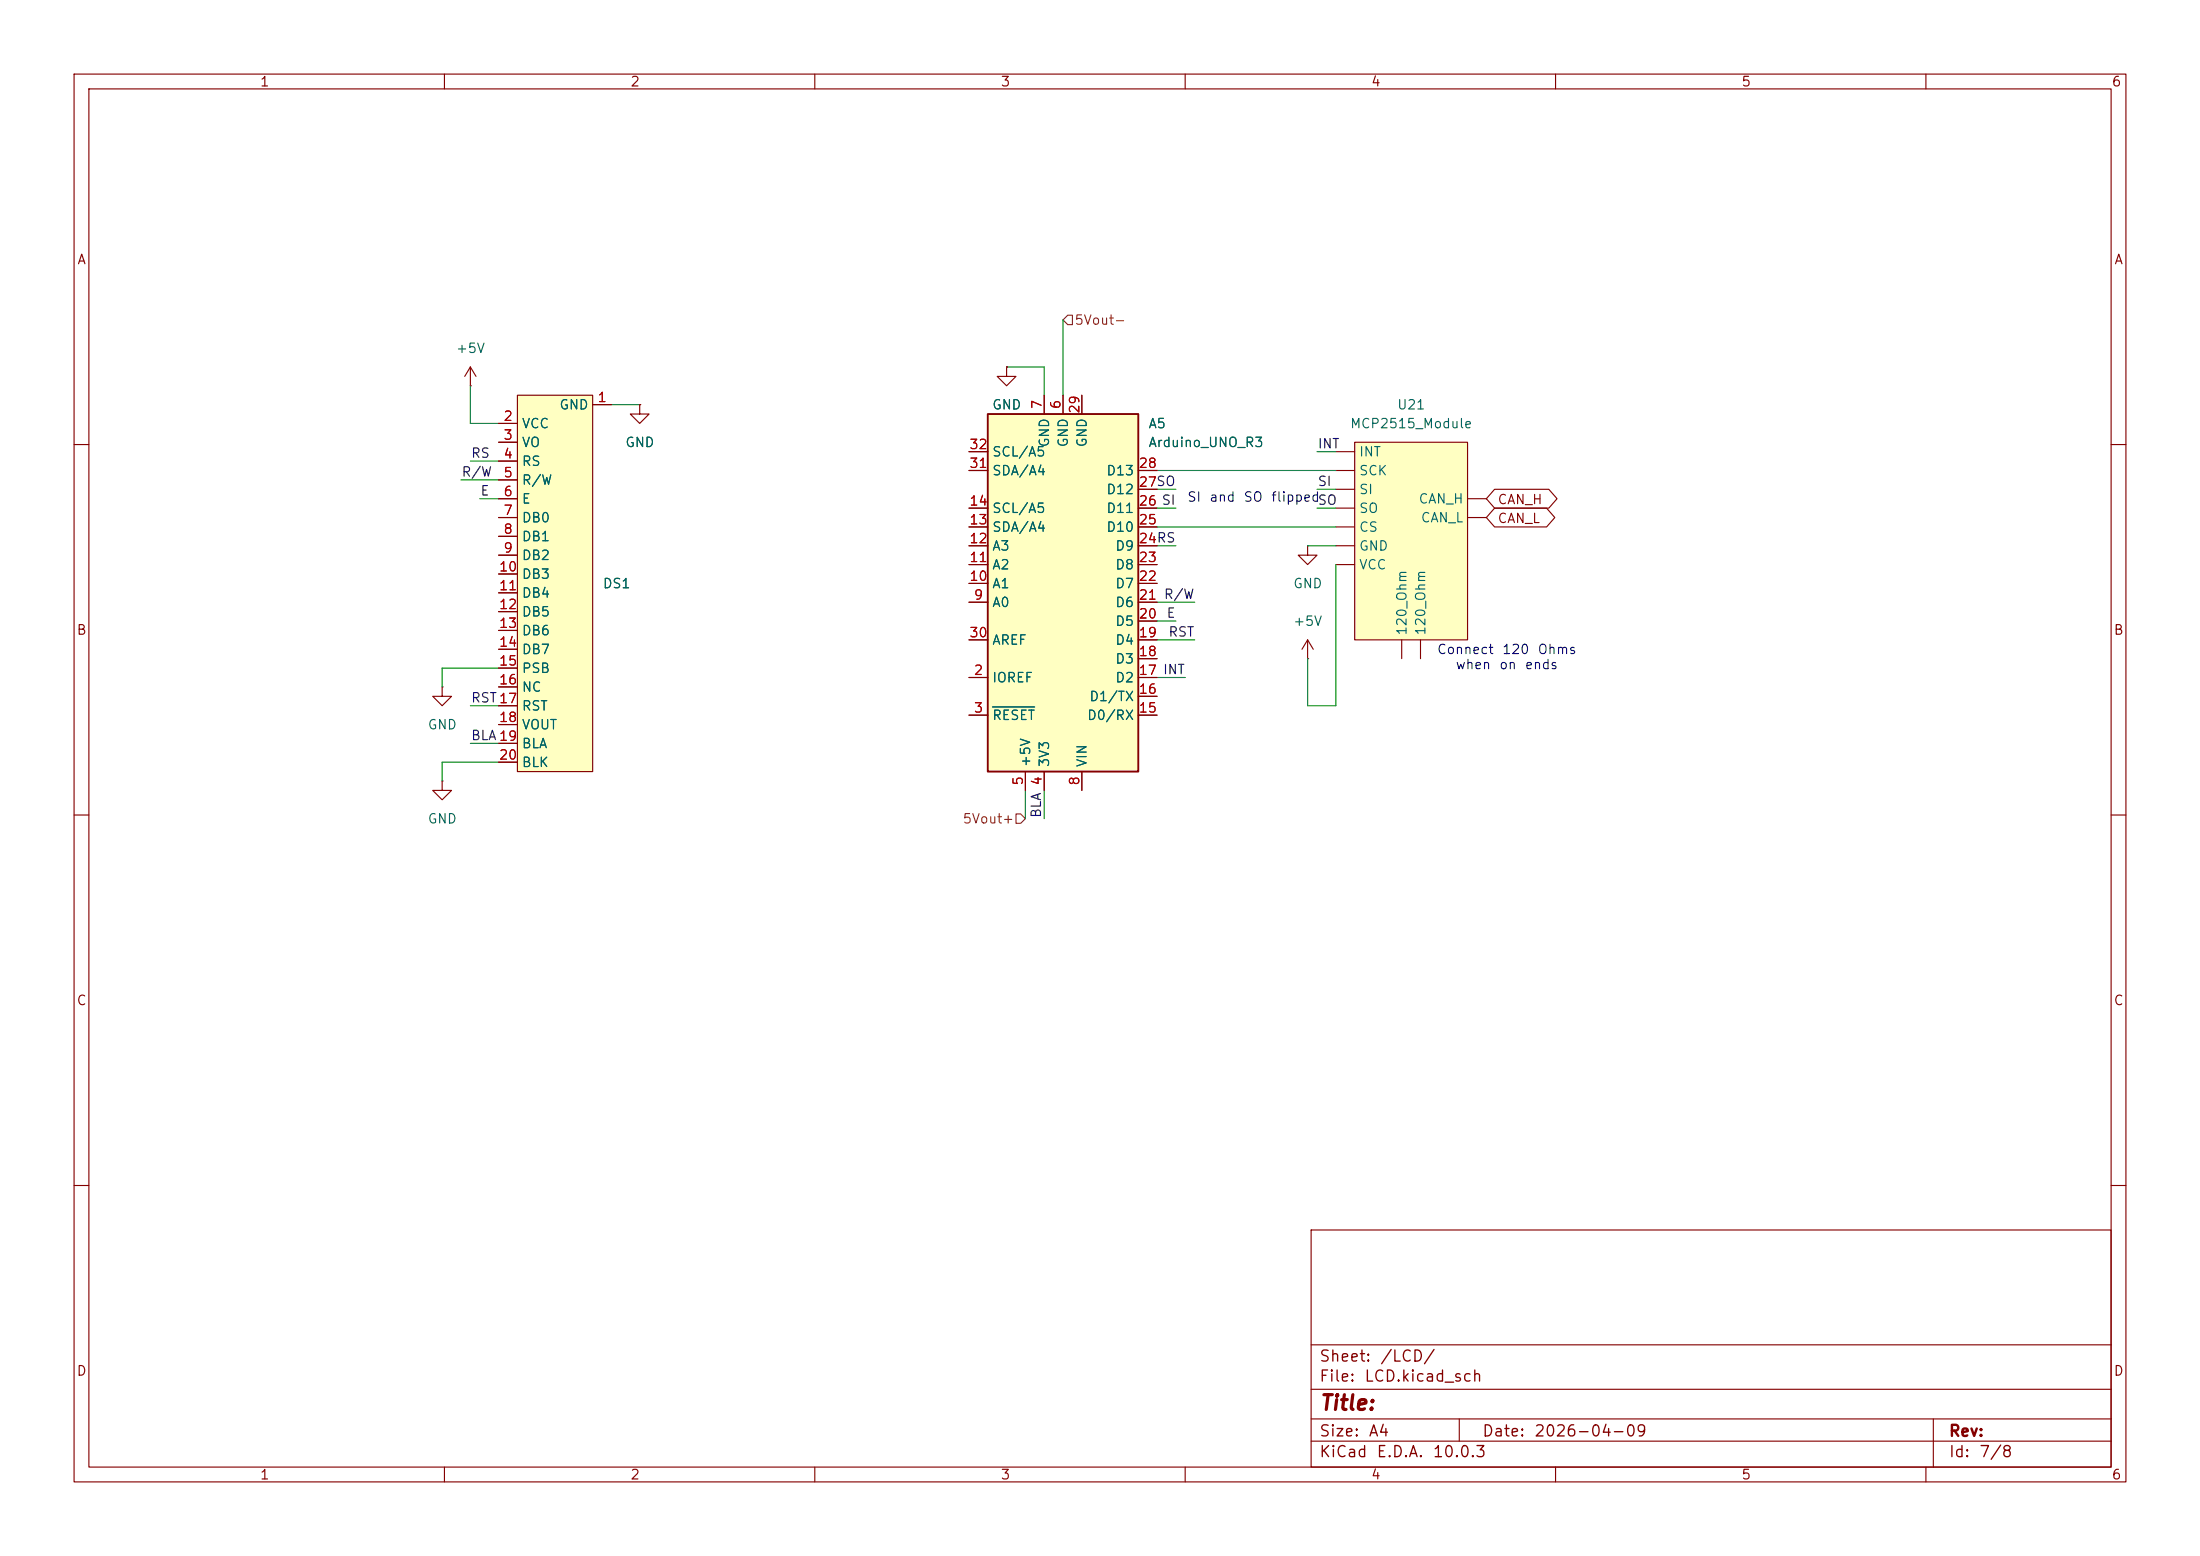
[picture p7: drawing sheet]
(kicad_sch
 (version 20260306)
 (generator "eeschema")
 (generator_version "10.0")
 (paper "A4")
 (title_block
  (date "2026-04-09"))
 (lib_symbols
  (symbol "MCU_Module:Arduino_UNO_R3" (exclude_from_sim no) (in_bom yes) (on_board yes)
   (in_pos_files yes)
   (duplicate_pin_numbers_are_jumpers no)
   (property "Reference" "A" (at -10.16 23.495 0) (show_name no) (do_not_autoplace no) (effects (font (size 1.27 1.27)) (justify left bottom)))
   (property "Value" "Arduino_UNO_R3" (at 5.08 -26.67 0) (show_name no) (do_not_autoplace no) (effects (font (size 1.27 1.27)) (justify left top)))
   (property "Footprint" "Module:Arduino_UNO_R3" (at 0 0 0) (show_name no) (do_not_autoplace no) (hide yes) (effects (font (size 1.27 1.27)
    (italic yes))))
   (property "Datasheet" "https://www.arduino.cc/en/Main/arduinoBoardUno" (at 0 0 0) (show_name no) (do_not_autoplace no) (hide yes) (effects (font (size 1.27 1.27))))
   (property "Description" "Arduino UNO Microcontroller Module, release 3" (at 0 0 0) (show_name no) (do_not_autoplace no) (hide yes) (effects (font (size 1.27 1.27))))
   (symbol "Arduino_UNO_R3_0_1"
    (rectangle (start -10.16 22.86) (end 10.16 -25.4) (stroke (width 0.254) (type default)) (fill (type background))))
   (symbol "Arduino_UNO_R3_1_1"
    (pin no_connect line (at -10.16 -20.32 0) (length 2.54) (hide yes) (name "NC" (effects (font (size 1.27 1.27)))) (number "1" (effects (font (size 1.27 1.27)))))
    (pin output line (at 12.7 10.16 180) (length 2.54) (name "IOREF" (effects (font (size 1.27 1.27)))) (number "2" (effects (font (size 1.27 1.27)))))
    (pin input line (at 12.7 15.24 180) (length 2.54) (name "~{RESET}" (effects (font (size 1.27 1.27)))) (number "3" (effects (font (size 1.27 1.27)))))
    (pin power_out line (at 2.54 25.4 270) (length 2.54) (name "3V3" (effects (font (size 1.27 1.27)))) (number "4" (effects (font (size 1.27 1.27)))))
    (pin power_out line (at 5.08 25.4 270) (length 2.54) (name "+5V" (effects (font (size 1.27 1.27)))) (number "5" (effects (font (size 1.27 1.27)))))
    (pin power_in line (at 0 -27.94 90) (length 2.54) (name "GND" (effects (font (size 1.27 1.27)))) (number "6" (effects (font (size 1.27 1.27)))))
    (pin power_in line (at 2.54 -27.94 90) (length 2.54) (name "GND" (effects (font (size 1.27 1.27)))) (number "7" (effects (font (size 1.27 1.27)))))
    (pin power_in line (at -2.54 25.4 270) (length 2.54) (name "VIN" (effects (font (size 1.27 1.27)))) (number "8" (effects (font (size 1.27 1.27)))))
    (pin bidirectional line (at 12.7 0 180) (length 2.54) (name "A0" (effects (font (size 1.27 1.27)))) (number "9" (effects (font (size 1.27 1.27)))))
    (pin bidirectional line (at 12.7 -2.54 180) (length 2.54) (name "A1" (effects (font (size 1.27 1.27)))) (number "10" (effects (font (size 1.27 1.27)))))
    (pin bidirectional line (at 12.7 -5.08 180) (length 2.54) (name "A2" (effects (font (size 1.27 1.27)))) (number "11" (effects (font (size 1.27 1.27)))))
    (pin bidirectional line (at 12.7 -7.62 180) (length 2.54) (name "A3" (effects (font (size 1.27 1.27)))) (number "12" (effects (font (size 1.27 1.27)))))
    (pin bidirectional line (at 12.7 -10.16 180) (length 2.54) (name "SDA/A4" (effects (font (size 1.27 1.27)))) (number "13" (effects (font (size 1.27 1.27)))))
    (pin bidirectional line (at 12.7 -12.7 180) (length 2.54) (name "SCL/A5" (effects (font (size 1.27 1.27)))) (number "14" (effects (font (size 1.27 1.27)))))
    (pin bidirectional line (at -12.7 15.24 0) (length 2.54) (name "D0/RX" (effects (font (size 1.27 1.27)))) (number "15" (effects (font (size 1.27 1.27)))))
    (pin bidirectional line (at -12.7 12.7 0) (length 2.54) (name "D1/TX" (effects (font (size 1.27 1.27)))) (number "16" (effects (font (size 1.27 1.27)))))
    (pin bidirectional line (at -12.7 10.16 0) (length 2.54) (name "D2" (effects (font (size 1.27 1.27)))) (number "17" (effects (font (size 1.27 1.27)))))
    (pin bidirectional line (at -12.7 7.62 0) (length 2.54) (name "D3" (effects (font (size 1.27 1.27)))) (number "18" (effects (font (size 1.27 1.27)))))
    (pin bidirectional line (at -12.7 5.08 0) (length 2.54) (name "D4" (effects (font (size 1.27 1.27)))) (number "19" (effects (font (size 1.27 1.27)))))
    (pin bidirectional line (at -12.7 2.54 0) (length 2.54) (name "D5" (effects (font (size 1.27 1.27)))) (number "20" (effects (font (size 1.27 1.27)))))
    (pin bidirectional line (at -12.7 0 0) (length 2.54) (name "D6" (effects (font (size 1.27 1.27)))) (number "21" (effects (font (size 1.27 1.27)))))
    (pin bidirectional line (at -12.7 -2.54 0) (length 2.54) (name "D7" (effects (font (size 1.27 1.27)))) (number "22" (effects (font (size 1.27 1.27)))))
    (pin bidirectional line (at -12.7 -5.08 0) (length 2.54) (name "D8" (effects (font (size 1.27 1.27)))) (number "23" (effects (font (size 1.27 1.27)))))
    (pin bidirectional line (at -12.7 -7.62 0) (length 2.54) (name "D9" (effects (font (size 1.27 1.27)))) (number "24" (effects (font (size 1.27 1.27)))))
    (pin bidirectional line (at -12.7 -10.16 0) (length 2.54) (name "D10" (effects (font (size 1.27 1.27)))) (number "25" (effects (font (size 1.27 1.27)))))
    (pin bidirectional line (at -12.7 -12.7 0) (length 2.54) (name "D11" (effects (font (size 1.27 1.27)))) (number "26" (effects (font (size 1.27 1.27)))))
    (pin bidirectional line (at -12.7 -15.24 0) (length 2.54) (name "D12" (effects (font (size 1.27 1.27)))) (number "27" (effects (font (size 1.27 1.27)))))
    (pin bidirectional line (at -12.7 -17.78 0) (length 2.54) (name "D13" (effects (font (size 1.27 1.27)))) (number "28" (effects (font (size 1.27 1.27)))))
    (pin power_in line (at -2.54 -27.94 90) (length 2.54) (name "GND" (effects (font (size 1.27 1.27)))) (number "29" (effects (font (size 1.27 1.27)))))
    (pin input line (at 12.7 5.08 180) (length 2.54) (name "AREF" (effects (font (size 1.27 1.27)))) (number "30" (effects (font (size 1.27 1.27)))))
    (pin bidirectional line (at 12.7 -17.78 180) (length 2.54) (name "SDA/A4" (effects (font (size 1.27 1.27)))) (number "31" (effects (font (size 1.27 1.27)))))
    (pin bidirectional line (at 12.7 -20.32 180) (length 2.54) (name "SCL/A5" (effects (font (size 1.27 1.27)))) (number "32" (effects (font (size 1.27 1.27))))))
   (embedded_fonts no))
  (symbol "power:+5V"
   (power global)
   (pin_numbers (hide yes))
   (pin_names
    (offset 0) (hide yes)) (exclude_from_sim no) (in_bom yes) (on_board yes)
   (in_pos_files yes)
   (duplicate_pin_numbers_are_jumpers no)
   (property "Reference" "#PWR" (at 0 -3.81 0) (show_name no) (do_not_autoplace no) (hide yes) (effects (font (size 1.27 1.27))))
   (property "Value" "+5V" (at 0 3.556 0) (show_name no) (do_not_autoplace no) (effects (font (size 1.27 1.27))))
   (property "Footprint" "" (at 0 0 0) (show_name no) (do_not_autoplace no) (hide yes) (effects (font (size 1.27 1.27))))
   (property "Datasheet" "" (at 0 0 0) (show_name no) (do_not_autoplace no) (hide yes) (effects (font (size 1.27 1.27))))
   (property "Description" "Power symbol creates a global label with name \"+5V\"" (at 0 0 0) (show_name no) (do_not_autoplace no) (hide yes) (effects (font (size 1.27 1.27))))
   (symbol "+5V_0_1"
    (polyline (pts (xy -0.762 1.27) (xy 0 2.54)) (stroke (width 0) (type default)) (fill (type none)))
    (polyline (pts (xy 0 2.54) (xy 0.762 1.27)) (stroke (width 0) (type default)) (fill (type none)))
    (polyline (pts (xy 0 0) (xy 0 2.54)) (stroke (width 0) (type default)) (fill (type none))))
   (symbol "+5V_1_1"
    (pin power_in line (at 0 0 90) (length 0) (name "" (effects (font (size 1.27 1.27)))) (number "1" (effects (font (size 1.27 1.27))))))
   (embedded_fonts no))
  (symbol "power:GND"
   (power global)
   (pin_numbers (hide yes))
   (pin_names
    (offset 0) (hide yes)) (exclude_from_sim no) (in_bom yes) (on_board yes)
   (in_pos_files yes)
   (duplicate_pin_numbers_are_jumpers no)
   (property "Reference" "#PWR" (at 0 -6.35 0) (show_name no) (do_not_autoplace no) (hide yes) (effects (font (size 1.27 1.27))))
   (property "Value" "GND" (at 0 -3.81 0) (show_name no) (do_not_autoplace no) (effects (font (size 1.27 1.27))))
   (property "Footprint" "" (at 0 0 0) (show_name no) (do_not_autoplace no) (hide yes) (effects (font (size 1.27 1.27))))
   (property "Datasheet" "" (at 0 0 0) (show_name no) (do_not_autoplace no) (hide yes) (effects (font (size 1.27 1.27))))
   (property "Description" "Power symbol creates a global label with name \"GND\" , ground" (at 0 0 0) (show_name no) (do_not_autoplace no) (hide yes) (effects (font (size 1.27 1.27))))
   (symbol "GND_0_1"
    (polyline (pts (xy 0 0) (xy 0 -1.27) (xy 1.27 -1.27) (xy 0 -2.54) (xy -1.27 -1.27) (xy 0 -1.27)) (stroke (width 0) (type default)) (fill (type none))))
   (symbol "GND_1_1"
    (pin power_in line (at 0 0 270) (length 0) (name "" (effects (font (size 1.27 1.27)))) (number "1" (effects (font (size 1.27 1.27))))))
   (embedded_fonts no))
  (symbol "solar car:12864_LCD" (exclude_from_sim no) (in_bom yes) (on_board yes)
   (in_pos_files yes)
   (duplicate_pin_numbers_are_jumpers no)
   (property "Reference" "DS" (at 4.826 2.54 0) (show_name no) (do_not_autoplace no) (effects (font (size 1.27 1.27))))
   (property "Value" "" (at 0 0 0) (show_name no) (do_not_autoplace no) (effects (font (size 1.27 1.27))))
   (property "Footprint" "" (at 0 0 0) (show_name no) (do_not_autoplace no) (hide yes) (effects (font (size 1.27 1.27))))
   (property "Datasheet" "" (at 0 0 0) (show_name no) (do_not_autoplace no) (hide yes) (effects (font (size 1.27 1.27))))
   (property "Description" "" (at 0 0 0) (show_name no) (do_not_autoplace no) (hide yes) (effects (font (size 1.27 1.27))))
   (symbol "12864_LCD_1_1"
    (rectangle (start 0 1.27) (end 10.16 -49.53) (stroke (width 0) (type solid)) (fill (type background)))
    (pin input line (at 12.7 0 180) (length 2.54) (name "GND" (effects (font (size 1.27 1.27)))) (number "1" (effects (font (size 1.27 1.27)))))
    (pin input line (at -2.54 -2.54 0) (length 2.54) (name "VCC" (effects (font (size 1.27 1.27)))) (number "2" (effects (font (size 1.27 1.27)))))
    (pin input line (at -2.54 -5.08 0) (length 2.54) (name "VO" (effects (font (size 1.27 1.27)))) (number "3" (effects (font (size 1.27 1.27)))))
    (pin input line (at -2.54 -7.62 0) (length 2.54) (name "RS" (effects (font (size 1.27 1.27)))) (number "4" (effects (font (size 1.27 1.27)))))
    (pin input line (at -2.54 -10.16 0) (length 2.54) (name "R/W" (effects (font (size 1.27 1.27)))) (number "5" (effects (font (size 1.27 1.27)))))
    (pin input line (at -2.54 -12.7 0) (length 2.54) (name "E" (effects (font (size 1.27 1.27)))) (number "6" (effects (font (size 1.27 1.27)))))
    (pin input line (at -2.54 -15.24 0) (length 2.54) (name "DB0" (effects (font (size 1.27 1.27)))) (number "7" (effects (font (size 1.27 1.27)))))
    (pin input line (at -2.54 -17.78 0) (length 2.54) (name "DB1" (effects (font (size 1.27 1.27)))) (number "8" (effects (font (size 1.27 1.27)))))
    (pin input line (at -2.54 -20.32 0) (length 2.54) (name "DB2" (effects (font (size 1.27 1.27)))) (number "9" (effects (font (size 1.27 1.27)))))
    (pin input line (at -2.54 -22.86 0) (length 2.54) (name "DB3" (effects (font (size 1.27 1.27)))) (number "10" (effects (font (size 1.27 1.27)))))
    (pin input line (at -2.54 -25.4 0) (length 2.54) (name "DB4" (effects (font (size 1.27 1.27)))) (number "11" (effects (font (size 1.27 1.27)))))
    (pin input line (at -2.54 -27.94 0) (length 2.54) (name "DB5" (effects (font (size 1.27 1.27)))) (number "12" (effects (font (size 1.27 1.27)))))
    (pin input line (at -2.54 -30.48 0) (length 2.54) (name "DB6" (effects (font (size 1.27 1.27)))) (number "13" (effects (font (size 1.27 1.27)))))
    (pin input line (at -2.54 -33.02 0) (length 2.54) (name "DB7" (effects (font (size 1.27 1.27)))) (number "14" (effects (font (size 1.27 1.27)))))
    (pin input line (at -2.54 -35.56 0) (length 2.54) (name "PSB" (effects (font (size 1.27 1.27)))) (number "15" (effects (font (size 1.27 1.27)))))
    (pin input line (at -2.54 -38.1 0) (length 2.54) (name "NC" (effects (font (size 1.27 1.27)))) (number "16" (effects (font (size 1.27 1.27)))))
    (pin input line (at -2.54 -40.64 0) (length 2.54) (name "RST" (effects (font (size 1.27 1.27)))) (number "17" (effects (font (size 1.27 1.27)))))
    (pin input line (at -2.54 -43.18 0) (length 2.54) (name "VOUT" (effects (font (size 1.27 1.27)))) (number "18" (effects (font (size 1.27 1.27)))))
    (pin input line (at -2.54 -45.72 0) (length 2.54) (name "BLA" (effects (font (size 1.27 1.27)))) (number "19" (effects (font (size 1.27 1.27)))))
    (pin input line (at -2.54 -48.26 0) (length 2.54) (name "BLK" (effects (font (size 1.27 1.27)))) (number "20" (effects (font (size 1.27 1.27))))))
   (embedded_fonts no))
  (symbol "solar car:MCP2515_Module" (exclude_from_sim no) (in_bom yes) (on_board yes)
   (in_pos_files yes)
   (duplicate_pin_numbers_are_jumpers no)
   (property "Reference" "U" (at 0 3.302 0) (show_name no) (do_not_autoplace no) (effects (font (size 1.27 1.27))))
   (property "Value" "MCP2515_Module" (at 0 1.27 0) (show_name no) (do_not_autoplace no) (effects (font (size 1.27 1.27))))
   (property "Footprint" "" (at 0 0 0) (show_name no) (do_not_autoplace no) (hide yes) (effects (font (size 1.27 1.27))))
   (property "Datasheet" "" (at 0 0 0) (show_name no) (do_not_autoplace no) (hide yes) (effects (font (size 1.27 1.27))))
   (property "Description" "" (at 0 0 0) (show_name no) (do_not_autoplace no) (hide yes) (effects (font (size 1.27 1.27))))
   (symbol "MCP2515_Module_1_1"
    (rectangle (start -7.62 0) (end 7.62 -26.67) (stroke (width 0) (type solid)) (fill (type background)))
    (pin output line (at -10.16 -1.27 0) (length 2.54) (name "INT" (effects (font (size 1.27 1.27)))) (number "" (effects (font (size 1.27 1.27)))))
    (pin input line (at -10.16 -3.81 0) (length 2.54) (name "SCK" (effects (font (size 1.27 1.27)))) (number "" (effects (font (size 1.27 1.27)))))
    (pin input line (at -10.16 -6.35 0) (length 2.54) (name "SI" (effects (font (size 1.27 1.27)))) (number "" (effects (font (size 1.27 1.27)))))
    (pin output line (at -10.16 -8.89 0) (length 2.54) (name "SO" (effects (font (size 1.27 1.27)))) (number "" (effects (font (size 1.27 1.27)))))
    (pin input line (at -10.16 -11.43 0) (length 2.54) (name "CS" (effects (font (size 1.27 1.27)))) (number "" (effects (font (size 1.27 1.27)))))
    (pin power_in line (at -10.16 -13.97 0) (length 2.54) (name "GND" (effects (font (size 1.27 1.27)))) (number "" (effects (font (size 1.27 1.27)))))
    (pin power_in line (at -10.16 -16.51 0) (length 2.54) (name "VCC" (effects (font (size 1.27 1.27)))) (number "" (effects (font (size 1.27 1.27)))))
    (pin passive line (at -1.27 -29.21 90) (length 2.54) (name "120_Ohm" (effects (font (size 1.27 1.27)))) (number "" (effects (font (size 1.27 1.27)))))
    (pin passive line (at 1.27 -29.21 90) (length 2.54) (name "120_Ohm" (effects (font (size 1.27 1.27)))) (number "" (effects (font (size 1.27 1.27)))))
    (pin bidirectional line (at 10.16 -7.62 180) (length 2.54) (name "CAN_H" (effects (font (size 1.27 1.27)))) (number "" (effects (font (size 1.27 1.27)))))
    (pin bidirectional line (at 10.16 -10.16 180) (length 2.54) (name "CAN_L" (effects (font (size 1.27 1.27)))) (number "" (effects (font (size 1.27 1.27))))))
   (embedded_fonts no)))
 (text "Connect 120 Ohms\nwhen on ends"
  (exclude_from_sim no)
  (at 203.2 88.9 0)
  (effects (font (size 1.27 1.27))))
 (text "SI and SO flipped"
  (exclude_from_sim no)
  (at 168.91 67.31 0)
  (effects (font (size 1.27 1.27))))
 (wire
  (pts (xy 64.77 67.31) (xy 67.31 67.31))
  (stroke (width 0) (type default)))
 (wire
  (pts (xy 140.97 49.53) (xy 140.97 53.34))
  (stroke (width 0) (type default)))
 (wire
  (pts (xy 143.51 43.18) (xy 143.51 53.34))
  (stroke (width 0) (type default)))
 (wire
  (pts (xy 67.31 90.17) (xy 59.69 90.17))
  (stroke (width 0) (type default)))
 (wire
  (pts (xy 63.5 100.33) (xy 67.31 100.33))
  (stroke (width 0) (type default)))
 (wire
  (pts (xy 158.75 68.58) (xy 156.21 68.58))
  (stroke (width 0) (type default)))
 (wire
  (pts (xy 63.5 95.25) (xy 67.31 95.25))
  (stroke (width 0) (type default)))
 (wire
  (pts (xy 156.21 63.5) (xy 180.34 63.5))
  (stroke (width 0) (type default)))
 (wire
  (pts (xy 59.69 102.87) (xy 59.69 105.41))
  (stroke (width 0) (type default)))
 (wire
  (pts (xy 59.69 102.87) (xy 67.31 102.87))
  (stroke (width 0) (type default)))
 (wire
  (pts (xy 140.97 106.68) (xy 140.97 110.49))
  (stroke (width 0) (type default)))
 (wire
  (pts (xy 156.21 83.82) (xy 158.75 83.82))
  (stroke (width 0) (type default)))
 (wire
  (pts (xy 176.53 88.9) (xy 176.53 95.25))
  (stroke (width 0) (type default)))
 (wire
  (pts (xy 177.8 60.96) (xy 180.34 60.96))
  (stroke (width 0) (type default)))
 (wire
  (pts (xy 62.23 64.77) (xy 67.31 64.77))
  (stroke (width 0) (type default)))
 (wire
  (pts (xy 156.21 66.04) (xy 158.75 66.04))
  (stroke (width 0) (type default)))
 (wire
  (pts (xy 63.5 57.15) (xy 63.5 52.07))
  (stroke (width 0) (type default)))
 (wire
  (pts (xy 156.21 91.44) (xy 160.02 91.44))
  (stroke (width 0) (type default)))
 (wire
  (pts (xy 82.55 54.61) (xy 86.36 54.61))
  (stroke (width 0) (type default)))
 (wire
  (pts (xy 156.21 86.36) (xy 161.29 86.36))
  (stroke (width 0) (type default)))
 (wire
  (pts (xy 156.21 81.28) (xy 161.29 81.28))
  (stroke (width 0) (type default)))
 (wire
  (pts (xy 138.43 110.49) (xy 138.43 106.68))
  (stroke (width 0) (type default)))
 (wire
  (pts (xy 59.69 90.17) (xy 59.69 92.71))
  (stroke (width 0) (type default)))
 (wire
  (pts (xy 156.21 73.66) (xy 158.75 73.66))
  (stroke (width 0) (type default)))
 (wire
  (pts (xy 176.53 73.66) (xy 180.34 73.66))
  (stroke (width 0) (type default)))
 (wire
  (pts (xy 63.5 62.23) (xy 67.31 62.23))
  (stroke (width 0) (type default)))
 (wire
  (pts (xy 177.8 68.58) (xy 180.34 68.58))
  (stroke (width 0) (type default)))
 (wire
  (pts (xy 180.34 76.2) (xy 180.34 95.25))
  (stroke (width 0) (type default)))
 (wire
  (pts (xy 177.8 66.04) (xy 180.34 66.04))
  (stroke (width 0) (type default)))
 (wire
  (pts (xy 156.21 71.12) (xy 180.34 71.12))
  (stroke (width 0) (type default)))
 (wire
  (pts (xy 63.5 57.15) (xy 67.31 57.15))
  (stroke (width 0) (type default)))
 (wire
  (pts (xy 180.34 95.25) (xy 176.53 95.25))
  (stroke (width 0) (type default)))
 (wire
  (pts (xy 135.89 49.53) (xy 140.97 49.53))
  (stroke (width 0) (type default)))
 (label "INT"
  (at 160.02 91.44 180)
  (effects (font (size 1.27 1.27)) (justify right bottom)))
 (label "R{slash}W"
  (at 62.23 64.77 0)
  (effects (font (size 1.27 1.27)) (justify left bottom)))
 (label "BLA"
  (at 63.5 100.33 0)
  (effects (font (size 1.27 1.27)) (justify left bottom)))
 (label "E"
  (at 158.75 83.82 180)
  (effects (font (size 1.27 1.27)) (justify right bottom)))
 (label "SI"
  (at 177.8 66.04 0)
  (effects (font (size 1.27 1.27)) (justify left bottom)))
 (label "SO"
  (at 158.75 66.04 180)
  (effects (font (size 1.27 1.27)) (justify right bottom)))
 (label "BLA"
  (at 140.97 110.49 90)
  (effects (font (size 1.27 1.27)) (justify left bottom)))
 (label "INT"
  (at 177.8 60.96 0)
  (effects (font (size 1.27 1.27)) (justify left bottom)))
 (label "R{slash}W"
  (at 161.29 81.28 180)
  (effects (font (size 1.27 1.27)) (justify right bottom)))
 (label "SI"
  (at 158.75 68.58 180)
  (effects (font (size 1.27 1.27)) (justify right bottom)))
 (label "SO"
  (at 177.8 68.58 0)
  (effects (font (size 1.27 1.27)) (justify left bottom)))
 (label "RS"
  (at 63.5 62.23 0)
  (effects (font (size 1.27 1.27)) (justify left bottom)))
 (label "RST"
  (at 63.5 95.25 0)
  (effects (font (size 1.27 1.27)) (justify left bottom)))
 (label "RST"
  (at 161.29 86.36 180)
  (effects (font (size 1.27 1.27)) (justify right bottom)))
 (label "RS"
  (at 158.75 73.66 180)
  (effects (font (size 1.27 1.27)) (justify right bottom)))
 (label "E"
  (at 64.77 67.31 0)
  (effects (font (size 1.27 1.27)) (justify left bottom)))
 (global_label "CAN_H"
  (shape bidirectional)
  (at 200.66 67.31 0)
  (fields_autoplaced yes)
  (effects (font (size 1.27 1.27)) (justify left))
  (property "Intersheetrefs" "${INTERSHEET_REFS}" (at 210.7437 67.31 0) (hide yes) (show_name no) (do_not_autoplace no) (effects (font (size 1.27 1.27)) (justify left))))
 (global_label "CAN_L"
  (shape bidirectional)
  (at 200.66 69.85 0)
  (fields_autoplaced yes)
  (effects (font (size 1.27 1.27)) (justify left))
  (property "Intersheetrefs" "${INTERSHEET_REFS}" (at 210.4413 69.85 0) (hide yes) (show_name no) (do_not_autoplace no) (effects (font (size 1.27 1.27)) (justify left))))
 (hierarchical_label "5Vout+"
  (shape input)
  (at 138.43 110.49 180)
  (effects (font (size 1.27 1.27)) (justify right)))
 (hierarchical_label "5Vout-"
  (shape input)
  (at 143.51 43.18 0)
  (effects (font (size 1.27 1.27)) (justify left)))
 (symbol
  (lib_id "power:+5V")
  (at 63.5 52.07 0)
  (unit 1)
  (body_style 1)
  (exclude_from_sim no)
  (in_bom yes)
  (on_board yes)
  (in_pos_files yes)
  (dnp no)
  (fields_autoplaced yes)
  (property "Reference" "#PWR023" (at 63.5 55.88 0) (hide yes) (show_name no) (do_not_autoplace no) (effects (font (size 1.27 1.27))))
  (property "Value" "+5V" (at 63.5 46.99 0) (show_name no) (do_not_autoplace no) (effects (font (size 1.27 1.27))))
  (property "Footprint" "" (at 63.5 52.07 0) (hide yes) (show_name no) (do_not_autoplace no) (effects (font (size 1.27 1.27))))
  (property "Datasheet" "" (at 63.5 52.07 0) (hide yes) (show_name no) (do_not_autoplace no) (effects (font (size 1.27 1.27))))
  (property "Description" "Power symbol creates a global label with name \"+5V\"" (at 63.5 52.07 0) (hide yes) (show_name no) (do_not_autoplace no) (effects (font (size 1.27 1.27))))
  (pin "1"))
 (symbol
  (lib_id "solar car:MCP2515_Module")
  (at 190.5 59.69 0)
  (unit 1)
  (body_style 1)
  (exclude_from_sim no)
  (in_bom yes)
  (on_board yes)
  (in_pos_files yes)
  (dnp no)
  (fields_autoplaced yes)
  (property "Reference" "U21" (at 190.5 54.61 0) (show_name no) (do_not_autoplace no) (effects (font (size 1.27 1.27))))
  (property "Value" "MCP2515_Module" (at 190.5 57.15 0) (show_name no) (do_not_autoplace no) (effects (font (size 1.27 1.27))))
  (property "Footprint" "" (at 190.5 59.69 0) (hide yes) (show_name no) (do_not_autoplace no) (effects (font (size 1.27 1.27))))
  (property "Datasheet" "" (at 190.5 59.69 0) (hide yes) (show_name no) (do_not_autoplace no) (effects (font (size 1.27 1.27))))
  (property "Description" "" (at 190.5 59.69 0) (hide yes) (show_name no) (do_not_autoplace no) (effects (font (size 1.27 1.27))))
  (pin "")
  (pin "")
  (pin "")
  (pin "")
  (pin "")
  (pin "")
  (pin "")
  (pin "")
  (pin "")
  (pin "")
  (pin ""))
 (symbol
  (lib_id "power:GND")
  (at 59.69 92.71 0)
  (unit 1)
  (body_style 1)
  (exclude_from_sim no)
  (in_bom yes)
  (on_board yes)
  (in_pos_files yes)
  (dnp no)
  (fields_autoplaced yes)
  (property "Reference" "#PWR021" (at 59.69 99.06 0) (hide yes) (show_name no) (do_not_autoplace no) (effects (font (size 1.27 1.27))))
  (property "Value" "GND" (at 59.69 97.79 0) (show_name no) (do_not_autoplace no) (effects (font (size 1.27 1.27))))
  (property "Footprint" "" (at 59.69 92.71 0) (hide yes) (show_name no) (do_not_autoplace no) (effects (font (size 1.27 1.27))))
  (property "Datasheet" "" (at 59.69 92.71 0) (hide yes) (show_name no) (do_not_autoplace no) (effects (font (size 1.27 1.27))))
  (property "Description" "Power symbol creates a global label with name \"GND\" , ground" (at 59.69 92.71 0) (hide yes) (show_name no) (do_not_autoplace no) (effects (font (size 1.27 1.27))))
  (pin "1"))
 (symbol
  (lib_id "MCU_Module:Arduino_UNO_R3")
  (at 143.51 81.28 180)
  (unit 1)
  (body_style 1)
  (exclude_from_sim no)
  (in_bom yes)
  (on_board yes)
  (in_pos_files yes)
  (dnp no)
  (property "Reference" "A5" (at 154.94 57.15 0) (show_name no) (do_not_autoplace no) (effects (font (size 1.27 1.27)) (justify right)))
  (property "Value" "Arduino_UNO_R3" (at 154.94 59.69 0) (show_name no) (do_not_autoplace no) (effects (font (size 1.27 1.27)) (justify right)))
  (property "Footprint" "Module:Arduino_UNO_R3" (at 143.51 81.28 0) (hide yes) (show_name no) (do_not_autoplace no) (effects (font (size 1.27 1.27)
    (italic yes))))
  (property "Datasheet" "https://www.arduino.cc/en/Main/arduinoBoardUno" (at 143.51 81.28 0) (hide yes) (show_name no) (do_not_autoplace no) (effects (font (size 1.27 1.27))))
  (property "Description" "Arduino UNO Microcontroller Module, release 3" (at 143.51 81.28 0) (hide yes) (show_name no) (do_not_autoplace no) (effects (font (size 1.27 1.27))))
  (pin "1")
  (pin "23")
  (pin "26")
  (pin "32")
  (pin "3")
  (pin "14")
  (pin "29")
  (pin "17")
  (pin "9")
  (pin "11")
  (pin "5")
  (pin "31")
  (pin "12")
  (pin "18")
  (pin "24")
  (pin "4")
  (pin "22")
  (pin "7")
  (pin "15")
  (pin "16")
  (pin "25")
  (pin "28")
  (pin "6")
  (pin "19")
  (pin "21")
  (pin "13")
  (pin "30")
  (pin "20")
  (pin "27")
  (pin "2")
  (pin "10")
  (pin "8"))
 (symbol
  (lib_id "power:GND")
  (at 135.89 49.53 0)
  (unit 1)
  (body_style 1)
  (exclude_from_sim no)
  (in_bom yes)
  (on_board yes)
  (in_pos_files yes)
  (dnp no)
  (fields_autoplaced yes)
  (property "Reference" "#PWR025" (at 135.89 55.88 0) (hide yes) (show_name no) (do_not_autoplace no) (effects (font (size 1.27 1.27))))
  (property "Value" "GND" (at 135.89 54.61 0) (show_name no) (do_not_autoplace no) (effects (font (size 1.27 1.27))))
  (property "Footprint" "" (at 135.89 49.53 0) (hide yes) (show_name no) (do_not_autoplace no) (effects (font (size 1.27 1.27))))
  (property "Datasheet" "" (at 135.89 49.53 0) (hide yes) (show_name no) (do_not_autoplace no) (effects (font (size 1.27 1.27))))
  (property "Description" "Power symbol creates a global label with name \"GND\" , ground" (at 135.89 49.53 0) (hide yes) (show_name no) (do_not_autoplace no) (effects (font (size 1.27 1.27))))
  (pin "1"))
 (symbol
  (lib_id "power:GND")
  (at 59.69 105.41 0)
  (unit 1)
  (body_style 1)
  (exclude_from_sim no)
  (in_bom yes)
  (on_board yes)
  (in_pos_files yes)
  (dnp no)
  (fields_autoplaced yes)
  (property "Reference" "#PWR022" (at 59.69 111.76 0) (hide yes) (show_name no) (do_not_autoplace no) (effects (font (size 1.27 1.27))))
  (property "Value" "GND" (at 59.69 110.49 0) (show_name no) (do_not_autoplace no) (effects (font (size 1.27 1.27))))
  (property "Footprint" "" (at 59.69 105.41 0) (hide yes) (show_name no) (do_not_autoplace no) (effects (font (size 1.27 1.27))))
  (property "Datasheet" "" (at 59.69 105.41 0) (hide yes) (show_name no) (do_not_autoplace no) (effects (font (size 1.27 1.27))))
  (property "Description" "Power symbol creates a global label with name \"GND\" , ground" (at 59.69 105.41 0) (hide yes) (show_name no) (do_not_autoplace no) (effects (font (size 1.27 1.27))))
  (pin "1"))
 (symbol
  (lib_id "power:GND")
  (at 86.36 54.61 0)
  (unit 1)
  (body_style 1)
  (exclude_from_sim no)
  (in_bom yes)
  (on_board yes)
  (in_pos_files yes)
  (dnp no)
  (fields_autoplaced yes)
  (property "Reference" "#PWR024" (at 86.36 60.96 0) (hide yes) (show_name no) (do_not_autoplace no) (effects (font (size 1.27 1.27))))
  (property "Value" "GND" (at 86.36 59.69 0) (show_name no) (do_not_autoplace no) (effects (font (size 1.27 1.27))))
  (property "Footprint" "" (at 86.36 54.61 0) (hide yes) (show_name no) (do_not_autoplace no) (effects (font (size 1.27 1.27))))
  (property "Datasheet" "" (at 86.36 54.61 0) (hide yes) (show_name no) (do_not_autoplace no) (effects (font (size 1.27 1.27))))
  (property "Description" "Power symbol creates a global label with name \"GND\" , ground" (at 86.36 54.61 0) (hide yes) (show_name no) (do_not_autoplace no) (effects (font (size 1.27 1.27))))
  (pin "1"))
 (symbol
  (lib_id "power:GND")
  (at 176.53 73.66 0)
  (unit 1)
  (body_style 1)
  (exclude_from_sim no)
  (in_bom yes)
  (on_board yes)
  (in_pos_files yes)
  (dnp no)
  (fields_autoplaced yes)
  (property "Reference" "#PWR026" (at 176.53 80.01 0) (hide yes) (show_name no) (do_not_autoplace no) (effects (font (size 1.27 1.27))))
  (property "Value" "GND" (at 176.53 78.74 0) (show_name no) (do_not_autoplace no) (effects (font (size 1.27 1.27))))
  (property "Footprint" "" (at 176.53 73.66 0) (hide yes) (show_name no) (do_not_autoplace no) (effects (font (size 1.27 1.27))))
  (property "Datasheet" "" (at 176.53 73.66 0) (hide yes) (show_name no) (do_not_autoplace no) (effects (font (size 1.27 1.27))))
  (property "Description" "Power symbol creates a global label with name \"GND\" , ground" (at 176.53 73.66 0) (hide yes) (show_name no) (do_not_autoplace no) (effects (font (size 1.27 1.27))))
  (pin "1"))
 (symbol
  (lib_id "solar car:12864_LCD")
  (at 69.85 54.61 0)
  (unit 1)
  (body_style 1)
  (exclude_from_sim no)
  (in_bom yes)
  (on_board yes)
  (in_pos_files yes)
  (dnp no)
  (fields_autoplaced yes)
  (property "Reference" "DS1" (at 81.28 78.7399 0) (show_name no) (do_not_autoplace no) (effects (font (size 1.27 1.27)) (justify left)))
  (property "Value" "" (at 69.85 54.61 0) (show_name no) (do_not_autoplace no) (effects (font (size 1.27 1.27))))
  (property "Footprint" "" (at 69.85 54.61 0) (hide yes) (show_name no) (do_not_autoplace no) (effects (font (size 1.27 1.27))))
  (property "Datasheet" "" (at 69.85 54.61 0) (hide yes) (show_name no) (do_not_autoplace no) (effects (font (size 1.27 1.27))))
  (property "Description" "" (at 69.85 54.61 0) (hide yes) (show_name no) (do_not_autoplace no) (effects (font (size 1.27 1.27))))
  (pin "8")
  (pin "10")
  (pin "13")
  (pin "4")
  (pin "18")
  (pin "1")
  (pin "6")
  (pin "7")
  (pin "3")
  (pin "2")
  (pin "5")
  (pin "9")
  (pin "11")
  (pin "12")
  (pin "14")
  (pin "15")
  (pin "16")
  (pin "17")
  (pin "19")
  (pin "20"))
 (symbol
  (lib_id "power:+5V")
  (at 176.53 88.9 0)
  (unit 1)
  (body_style 1)
  (exclude_from_sim no)
  (in_bom yes)
  (on_board yes)
  (in_pos_files yes)
  (dnp no)
  (fields_autoplaced yes)
  (property "Reference" "#PWR012" (at 176.53 92.71 0) (hide yes) (show_name no) (do_not_autoplace no) (effects (font (size 1.27 1.27))))
  (property "Value" "+5V" (at 176.53 83.82 0) (show_name no) (do_not_autoplace no) (effects (font (size 1.27 1.27))))
  (property "Footprint" "" (at 176.53 88.9 0) (hide yes) (show_name no) (do_not_autoplace no) (effects (font (size 1.27 1.27))))
  (property "Datasheet" "" (at 176.53 88.9 0) (hide yes) (show_name no) (do_not_autoplace no) (effects (font (size 1.27 1.27))))
  (property "Description" "Power symbol creates a global label with name \"+5V\"" (at 176.53 88.9 0) (hide yes) (show_name no) (do_not_autoplace no) (effects (font (size 1.27 1.27))))
  (pin "1")))
